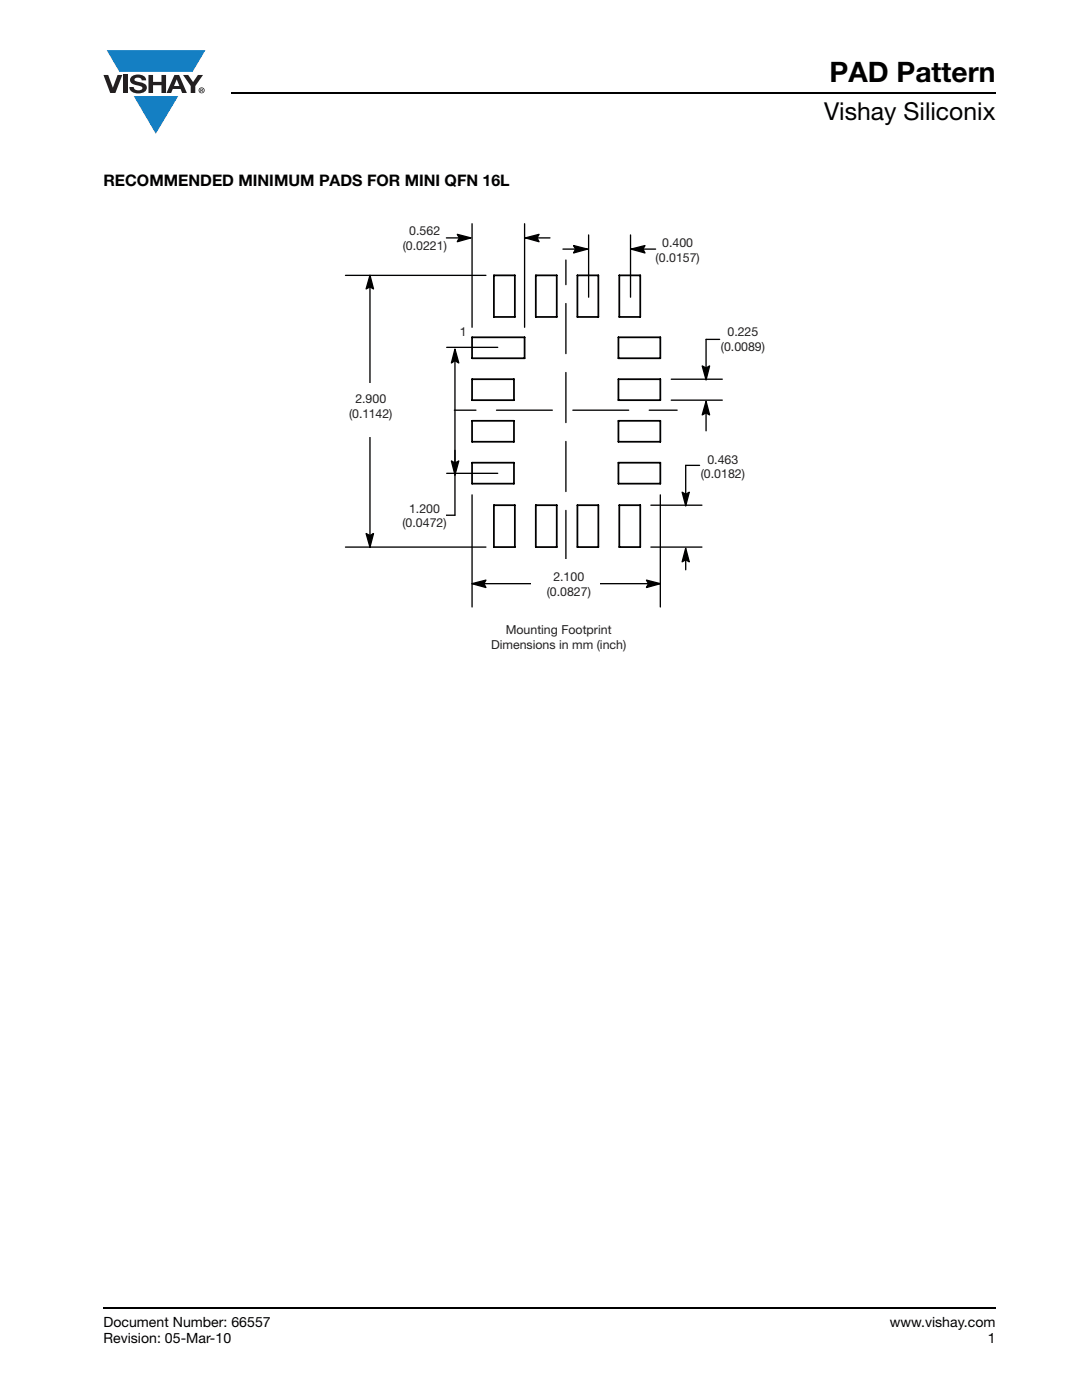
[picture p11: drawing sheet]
<svg xmlns="http://www.w3.org/2000/svg" width="216mm" height="279mm" viewBox="0 0 216 279" stroke-linecap="round" stroke-linejoin="round" font-family="sans-serif">
<g fill="#147fc3">
<path d="M21.3 10h19.7l-2.6 4.4h-3.8h-10.8z"/>
<path d="M26.7 19.2h8.9l-4.5 7.5z"/>
</g>
<g fill="#231f20">
<path d="M20.6 15h1l.9 2.5 1-2.5h.9l-1.4 3.6h-1z"/>
<path d="M24.6 15h.9v3.6h-.9z"/>
<path d="M26.3 15.3a2.1 2.1 0 0 1 2.8 .3l.1 .4h-.9a.79 .79 0 0 0-.7-.5 .79 .79 0 0 0-.8 .4l.3 .3 1 .2a1.08 1.08 0 0 1 1.2 1.1 1.08 1.08 0 0 1-1.1 1.1 1.73 1.73 0 0 1-2.4-1.2h.9a.96 .96 0 0 0 .8 .6 .96 .96 0 0 0 .9-.4 1.31 1.31 0 0 0-1.2-.6 1.03 1.03 0 0 1-1.1-.6 1.03 1.03 0 0 1 .2-1.1z"/>
<path d="M29.6 15h.9v1.3h1.7v-1.3h.9v3.6h-.9v-1.6h-1.7v1.6h-.9z"/>
<path d="M36.5 15h1.1l.9 1.4 1-1.4h1l-1.5 2.2v1.4h-.9v-1.4z"/>
<path d="M35.3 15.8l.5 1.4h-1.1zM34.8 15l-1.6 3.6h1l.3-.8h1.5l.3 .8h1l-1.6-3.6z"/>
<path d="M39.8 18a.46 .46 0 0 1 .9 0 .46 .46 0 0 1-.9 0zM39.6 18a.6 .6 0 0 0 1.2 0 .6 .6 0 0 0-1.2 0z"/>
<path d="M40.1 17.8h.2v.2h-.2zM40 17.7v.7h.1v-.3l.4 .3-.2-.3 .2-.2-.1-.2z"/>
</g>
<path d="M46.1 18.6h152.5M20.6 261h178" fill="none" stroke="#000" stroke-width=".36"/>
<path d="M66.6 44.5h86.1v85.5h-86.1z" fill="#fff"/>
<g fill="none" stroke="#000" stroke-width=".35">
<path d="M98.6 55h4.1v8.3h-4.1zM106.9 55h4.2v8.3h-4.2zM115.2 55h4.2v8.3h-4.2zM123.6 55h4.2v8.3h-4.2zM94.2 75.7h8.4v4.2h-8.4zM94.2 67.3h10.5v4.2h-10.5zM123.4 67.3h8.4v4.2h-8.4zM123.4 75.7h8.4v4.2h-8.4zM94.2 84h8.4v4.2h-8.4zM94.2 92.3h8.4v4.2h-8.4zM123.4 84h8.4v4.2h-8.4zM123.4 92.3h8.4v4.2h-8.4z"/>
<path d="M98.6 100.8h4.1v8.4h-4.1zM106.9 100.8h4.2v8.4h-4.2zM115.2 100.8h4.2v8.4h-4.2zM123.6 100.8h4.2v8.4h-4.2z"/>
</g>
<g fill="none" stroke="#000" stroke-width=".26">
<path d="M68.9 55h28.1M73.8 55l.7 2.7-.7-.4-.7 .4zM73.8 55v21.5M89.1 47.5h4.9M91.3 46.8l2.7 .7-2.7 .7 .4-.7zM94.2 44.7v20.6M104.7 44.7v20.6M104.9 47.5l2.7-.7-.5 .7 .5 .7zM104.9 47.5h4.8M112.3 49.7h4.9M114.4 49l2.8 .7-2.8 .8 .5-.8zM117.5 46.9v12.4"/>
<path d="M125.8 46.9v12.4M125.9 49.7l2.8-.7-.4 .7 .4 .8zM125.9 49.7h4.9M89.1 69.3h10.2M90.8 69.7l.7 2.7-.7-.4-.7 .4zM90.8 71.5v31.3h-2M133.9 79.9h10.2M133.9 75.7h10.2M140.1 73l.8 .4 .7-.4-.7 2.8zM143.6 67.7h-2.7v8.1M73.8 87.3v21.9M89.1 94.5h10.2"/>
<path d="M90.1 92l.7 .4 .7-.4-.7 2.8zM94.2 98.8v22.3M131.8 98.8v22.3M136.1 98.2l.7 .4 .7-.4-.7 2.7zM139.6 92.9h-2.8v8M140.9 80.1l.7 2.7-.7-.4-.8 .4zM140.9 80.8v5.2M68.9 109.2h28.1M73.1 106.5l.7 .4 .7-.4-.7 2.7zM94.2 116.5l2.8-.7-.5 .7 .5 .7zM94.2 116.5h11.8M119.6 116.5h12.2"/>
<path d="M129 115.8l2.8 .7-2.8 .7 .4-.7zM129.9 109.2h10.2M129.9 100.8h10.2M136.8 109.4l.7 2.7-.7-.4-.7 .4zM136.8 110.1v3.6"/>
</g>
<g fill="#000">
<path d="M73.8 55l.7 2.7-.7-.4-.7 .4zM91.3 46.8l2.7 .7-2.7 .7 .4-.7zM104.9 47.5l2.7-.7-.5 .7 .5 .7zM114.4 49l2.8 .7-2.8 .8 .5-.8zM125.9 49.7l2.8-.7-.4 .7 .4 .8zM90.8 69.7l.7 2.7-.7-.4-.7 .4zM140.1 73l.8 .4 .7-.4-.7 2.8zM90.1 92l.7 .4 .7-.4-.7 2.8zM136.1 98.2l.7 .4 .7-.4-.7 2.7zM140.9 80.1l.7 2.7-.7-.4-.8 .4zM73.1 106.5l.7 .4 .7-.4-.7 2.7zM94.2 116.5l2.8-.7-.5 .7 .5 .7z"/>
<path d="M129 115.8l2.8 .7-2.8 .7 .4-.7zM136.8 109.4l.7 2.7-.7-.4-.7 .4z"/>
</g>
<path d="M135.1 81.9h-44.4" fill="none" stroke="#000" stroke-width=".26" stroke-dasharray="11.1 4.1" stroke-dashoffset="5.6"/>
<path d="M112.9 51.9v60" fill="none" stroke="#000" stroke-width=".26" stroke-dasharray="10 3.8" stroke-dashoffset="5.1"/>
<g fill="#fff">
<path d="M131.4 44.8h13.7v10.9h-13.7z"/>
<path d="M66.6 76.5h13.6v10.8h-13.6z"/>
<path d="M75.2 97.9h13.7v10.9h-13.7z"/>
<path d="M106 111.6h13.6v10.8h-13.6z"/>
</g>
<text font-size="5.6" x="165.5" y="16.4">PAD Pattern</text>
<text font-size="4.9" x="164.5" y="24">Vishay Siliconix</text>
<text font-size="3.2" x="20.6" y="37.1">RECOMMENDED MINIMUM PADS FOR MINI QFN 16L</text>
<g font-size="2.8">
<text x="20.6" y="264.9">Document Number: 66557</text>
<text x="20.6" y="268.1">Revision: 05-Mar-10</text>
<text x="177.5" y="264.9">www.vishay.com</text>
<text x="197.1" y="268.1">1</text>
</g>
<g font-size="2.5" fill="#231f20">
<text x="81.7" y="46.9">0.562</text>
<text x="80.3" y="49.9">(0.0221)</text>
<text x="130.8" y="52.3">(0.0157)</text>
<text x="132.1" y="49.3">0.400</text>
<text x="91.7" y="67.1">1</text>
<text x="143.8" y="70">(0.0089)</text>
<text x="145.2" y="67">0.225</text>
<text x="69.7" y="83.5">(0.1142)</text>
<text x="70.9" y="80.5">2.900</text>
<text x="139.8" y="95.5">(0.0182)</text>
<text x="141.2" y="92.5">0.463</text>
<text x="80.3" y="105.3">(0.0472)</text>
<text x="81.6" y="102.3">1.200</text>
<text x="109.1" y="118.9">(0.0827)</text>
<text x="110.4" y="116">2.100</text>
<text x="98" y="129.5">Dimensions in mm (inch)</text>
<text x="100.9" y="126.5">Mounting Footprint</text>
</g>
</svg>
